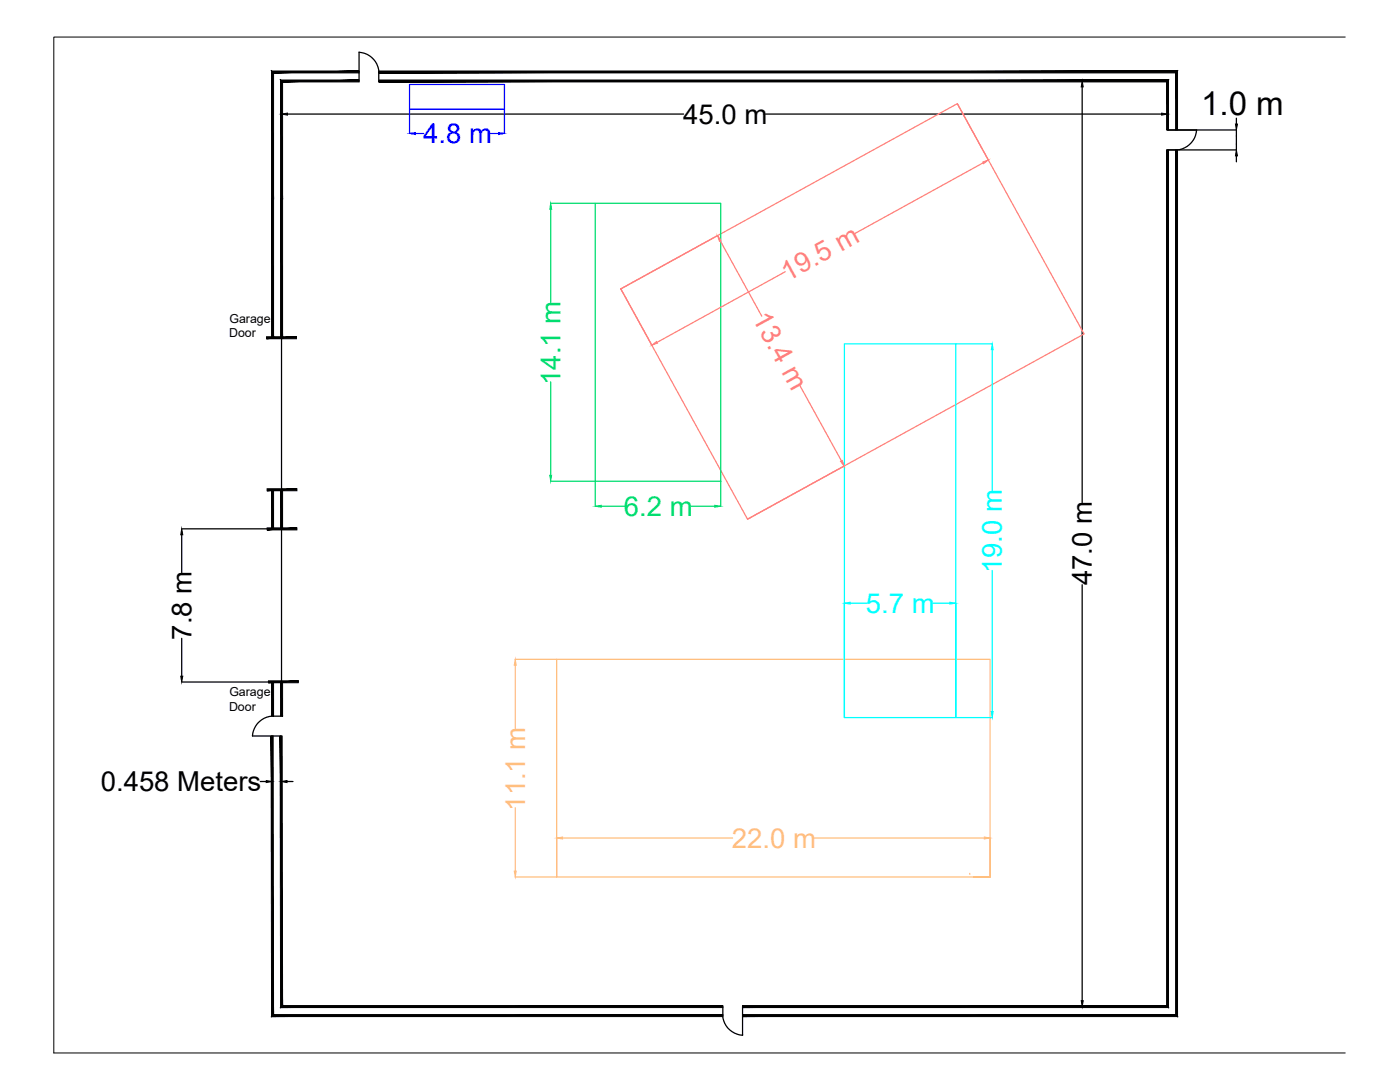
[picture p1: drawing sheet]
<svg xmlns="http://www.w3.org/2000/svg" width="279mm" height="216mm" viewBox="0 0 279 216" stroke-linecap="round" stroke-linejoin="round" font-family="sans-serif">
<!-- layer: 0 -->
<g fill="#000" stroke="#000" stroke-width=".2">
<path d="M216 16.2l.2 1.1h-.4zM56.2 22.8l1.2-.2v.4zM231.8 22.6l1.2 .2-1.2 .2zM246.6 24.8h.4l-.3 1.1zM246.7 29.9l.3 1.2h-.4zM36.3 105.5l.2 1.2h-.4zM36.1 134.9h.4l-.2 1.2zM53.1 155.8l1.2 .1-1.2 .3zM56.1 155.9l1.2-.1v.4zM215.8 199.7h.4l-.2 1.2z"/>
<path d="M56.4 16.3h15.3v-.3zM56 16h15.7l-15.3 .3zM56 16l.4 23.7v-23.4zM56 16l.4 23.7h-.4z"/>
<path d="M54.6 14.5h17.1v-.3zM54.2 14.2h17.5l-17.1 .3zM54.2 14.2l.4 25.5v-25.2zM54.2 14.2l.4 25.5h-.4z"/>
<path d="M54.2 39.7l.4 27.7v-27.7zM54.2 39.7l.4 27.7h-.4z"/>
<path d="M56 39.7l.4 27.7v-27.7zM56 39.7l.4 27.7h-.4z"/>
<path d="M232.8 16.3v9.6h.4zM233.2 16v9.9l-.4-9.6zM75.6 16.3h157.2l.4-.3zM75.6 16h157.6l-157.6 .3z"/>
<path d="M234.6 14.5v11.4h.4zM235 14.2v11.7l-.4-11.4zM75.6 14.5h159l.4-.3zM75.6 14.2h159.4l-159.4 .3z"/>
<path d="M53.2 67.2v.4l5.9-.4zM53.2 67.6l5.9-.4v.4z"/>
<path d="M54.2 97.7l.4 7.8v-7.8zM54.2 97.7l.4 7.8h-.4z"/>
<path d="M56 97.7l.4 7.8v-7.8zM56 97.7l.4 7.8h-.4z"/>
<path d="M53.3 97.9h6v-.4zM53.3 97.5h6l-6 .4z"/>
<path d="M53.3 105.3v.4l6-.4zM53.3 105.7l6-.4v.4z"/>
<path d="M54.2 136.1l.4 6.8v-6.8zM54.2 136.1l.4 6.8h-.4z"/>
<path d="M56 136.1l.4 6.8v-6.8zM56 136.1l.4 6.8h-.4z"/>
<path d="M53.6 136.2h5.9v-.3zM53.6 135.9h5.9l-5.9 .3z"/>
<path d="M54.1 146.9l.5 55.5-.1-55.5zM54.1 146.9l.5 55.5-.4 .4zM54.6 202.4l-.4 .4 90.1-.4zM54.2 202.8l90.1-.4v.4z"/>
<path d="M55.9 146.9l.5 53.7-.1-53.7zM55.9 146.9l.5 53.7-.4 .4zM56.4 200.6l-.4 .4 88.3-.4zM56 201l88.3-.4v.4z"/>
<path d="M148.2 200.6v.4l84.6-.4zM148.2 201l84.6-.4 .4 .4zM232.8 29.9v170.7l.4 .4zM232.8 29.9h.4v171.1z"/>
<path d="M148.2 202.4v.4l86.4-.4zM148.2 202.8l86.4-.4 .4 .4zM234.6 29.9v172.5l.4 .4zM234.6 29.9h.4v172.9z"/>
</g>
<!-- layer: Giant -->
<path d="M102.8 131.6h8.3M102.8 132.7v12.7M111.1 131.6h86.5v43.4h-86.5zM102.8 161.2v12.6M111.1 167.2v7.8h-8.3M112.3 167.2h33.9M162.5 167.2h33.9M193.5 174.5h.1M194.3 175h3.2h-3.2M197.6 167.2v7.8" fill="none" stroke="#ffbf7f" stroke-width=".25"/>
<!-- layer: 0 -->
<g fill="none" stroke="#000" stroke-width=".25">
<path d="M56.2 16.2v6.6M71.7 10.4v5.9M75.6 14.4v1.7M216 16.2h17v6.6M216 17.3v83M57.4 22.8h79M152.8 22.8h79M233 25.9h13.7v4h-13.7M246.7 23.6v1.2M246.7 31.1v1.2M36.3 105.5h19.9M36.3 106.7v7.6"/>
<path d="M216 116.7v83M36.3 136.1h19.9M36.3 127.4v7.5M50.4 146.9h5.7v9M52 155.9h1.1M54.3 146.9v9M54.4 142.9h1.8M57.3 155.9h1.2M144.3 200.9v1.7M148.2 200.9v5.7M216 200.9h17"/>
</g>
<!-- layer: Dashed -->
<path d="M71.7 10.4a4.3 4.3 0 0 1 3.9 4M238.8 25.9a4.3 4.3 0 0 1-3.9 4M56.2 67.4v68.5M54.3 142.9a4.3 4.3 0 0 0-3.9 4M144.2 202.7a4.2 4.2 0 0 0 4 3.9" fill="none" stroke="#000" stroke-width=".25"/>
<!-- layer: Wires -->
<path d="M81.7 16.9h19v4.9h-19zM81.7 21.8v4.8M82.9 26.6h1.6M97.9 26.6h1.6M100.7 21.8v4.8" fill="none" stroke="#00f" stroke-width=".25"/>
<!-- layer: Granulator -->
<path d="M191.1 20.7l6.1 11.2M196.2 32.5l-25.6 14.1M123.9 57.6l67.2-36.9 25.3 45.9-67.2 37zM123.9 57.6l6.2 11.3M143.2 47l-19.3 10.6M143.7 48.1l8.3 15M156.7 54.2l-25.6 14.1M159.6 76.9l8.3 15.1M168.5 93l-19.3 10.6" fill="none" stroke="#ff7f7f" stroke-width=".25"/>
<!-- layer: Krumbuster -->
<path d="M109.9 40.6h8.9M109.9 41.7v18.7M118.8 40.6h25v55.4h-25zM109.9 76.2v18.6M109.9 96h8.9v5M143.8 96v5M120 101h4.7M137.9 101h4.7" fill="none" stroke="#00dd6e" stroke-width=".25"/>
<!-- layer: Grater -->
<path d="M190.7 68.6h7.3M198 69.8v28.2M198 113.8v28.2M168.5 120.4v22.8M169.7 120.4h3.3M186.2 120.4h3.4M190.7 120.4v22.8h-22.2v-74.6h22.2v74.6h7.3" fill="none" stroke="#0ff" stroke-width=".25"/>
<g fill="#0ff" stroke="#0ff" stroke-width=".2">
<path d="M189.6 120.2l1.1 .2-1.1 .2z"/>
<path d="M168.5 120.4l1.2-.2v.4z"/>
<path d="M197.8 142h.4l-.2 1.2z"/>
<path d="M198 68.6l.2 1.2h-.4z"/>
</g>
<!-- layer: Giant -->
<g fill="#ffbf7f" stroke="#ffbf7f" stroke-width=".2">
<path d="M111.1 167.2l1.2-.2v.4z"/>
<path d="M196.4 167l1.2 .2-1.2 .2z"/>
<path d="M102.6 173.8h.4l-.2 1.2z"/>
<path d="M102.8 131.6l.2 1.1h-.4z"/>
</g>
<!-- layer: Krumbuster -->
<g fill="#00dd6e" stroke="#00dd6e" stroke-width=".2">
<path d="M142.6 100.8l1.2 .2-1.2 .2z"/>
<path d="M118.8 101l1.2-.2v.4z"/>
<path d="M109.7 94.8h.4l-.2 1.2z"/>
<path d="M109.9 40.6l.2 1.1h-.4z"/>
</g>
<!-- layer: Granulator -->
<g fill="#ff7f7f" stroke="#ff7f7f" stroke-width=".2">
<path d="M167.7 92.1l.4-.2 .4 1.1z"/>
<path d="M143.2 47l.7 1-.3 .2z"/>
<path d="M130.1 68.9l.9-.8 .2 .4z"/>
<path d="M196.1 32.3l1.1-.4-.9 .8z"/>
</g>
<!-- layer: Wires -->
<g fill="#00f" stroke="#00f" stroke-width=".2">
<path d="M81.7 26.6l1.2-.2v.4z"/>
<path d="M99.5 26.4l1.2 .2-1.2 .2z"/>
</g>
<!-- layer: Labels -->
<path d="M268.5 7.4h-257.8v202.7h257.8" fill="none" stroke="#000" stroke-width=".2"/>
<text font-size="6.6" x="239.7" y="22.9">1.0 m</text>
<text font-size="5.5" fill="#00f" x="84.5" y="28.6">4.8 m</text>
<g font-size="5.5">
<text x="136.3" y="24.7">45.0 m</text>
<text x="217.9" y="116.8" transform="rotate(-90 217.9 116.8)">47.0 m</text>
<text x="38.2" y="127.6" transform="rotate(-90 38.2 127.6)">7.8 m</text>
<text x="20.1" y="157.9">0.458 Meters</text>
</g>
<g font-size="5.5" fill="#ff7f7f">
<text x="157.1" y="56.2" transform="rotate(-29 157.1 56.2)">19.5 m</text>
<text x="150" y="63.5" transform="rotate(61 150 63.5)">13.4 m</text>
</g>
<g font-size="5.5" fill="#00dd6e">
<text x="111.9" y="76.8" transform="rotate(-90 111.9 76.8)">14.1 m</text>
<text x="124.5" y="102.9">6.2 m</text>
</g>
<g font-size="5.5" fill="#0ff">
<text x="199.9" y="114.4" transform="rotate(-90 199.9 114.4)">19.0 m</text>
<text x="172.8" y="122.3">5.7 m</text>
</g>
<g font-size="5.5" fill="#ffbf7f">
<text x="104.8" y="161.8" transform="rotate(-90 104.8 161.8)">11.1 m</text>
<text x="146.1" y="169.1">22.0 m</text>
</g>
<g font-size="2.5">
<text x="45.8" y="64.4">Garage</text>
<text x="45.7" y="67.3">Door</text>
<text x="45.7" y="141.8">Door</text>
<text x="45.8" y="138.9">Garage</text>
</g>
</svg>
